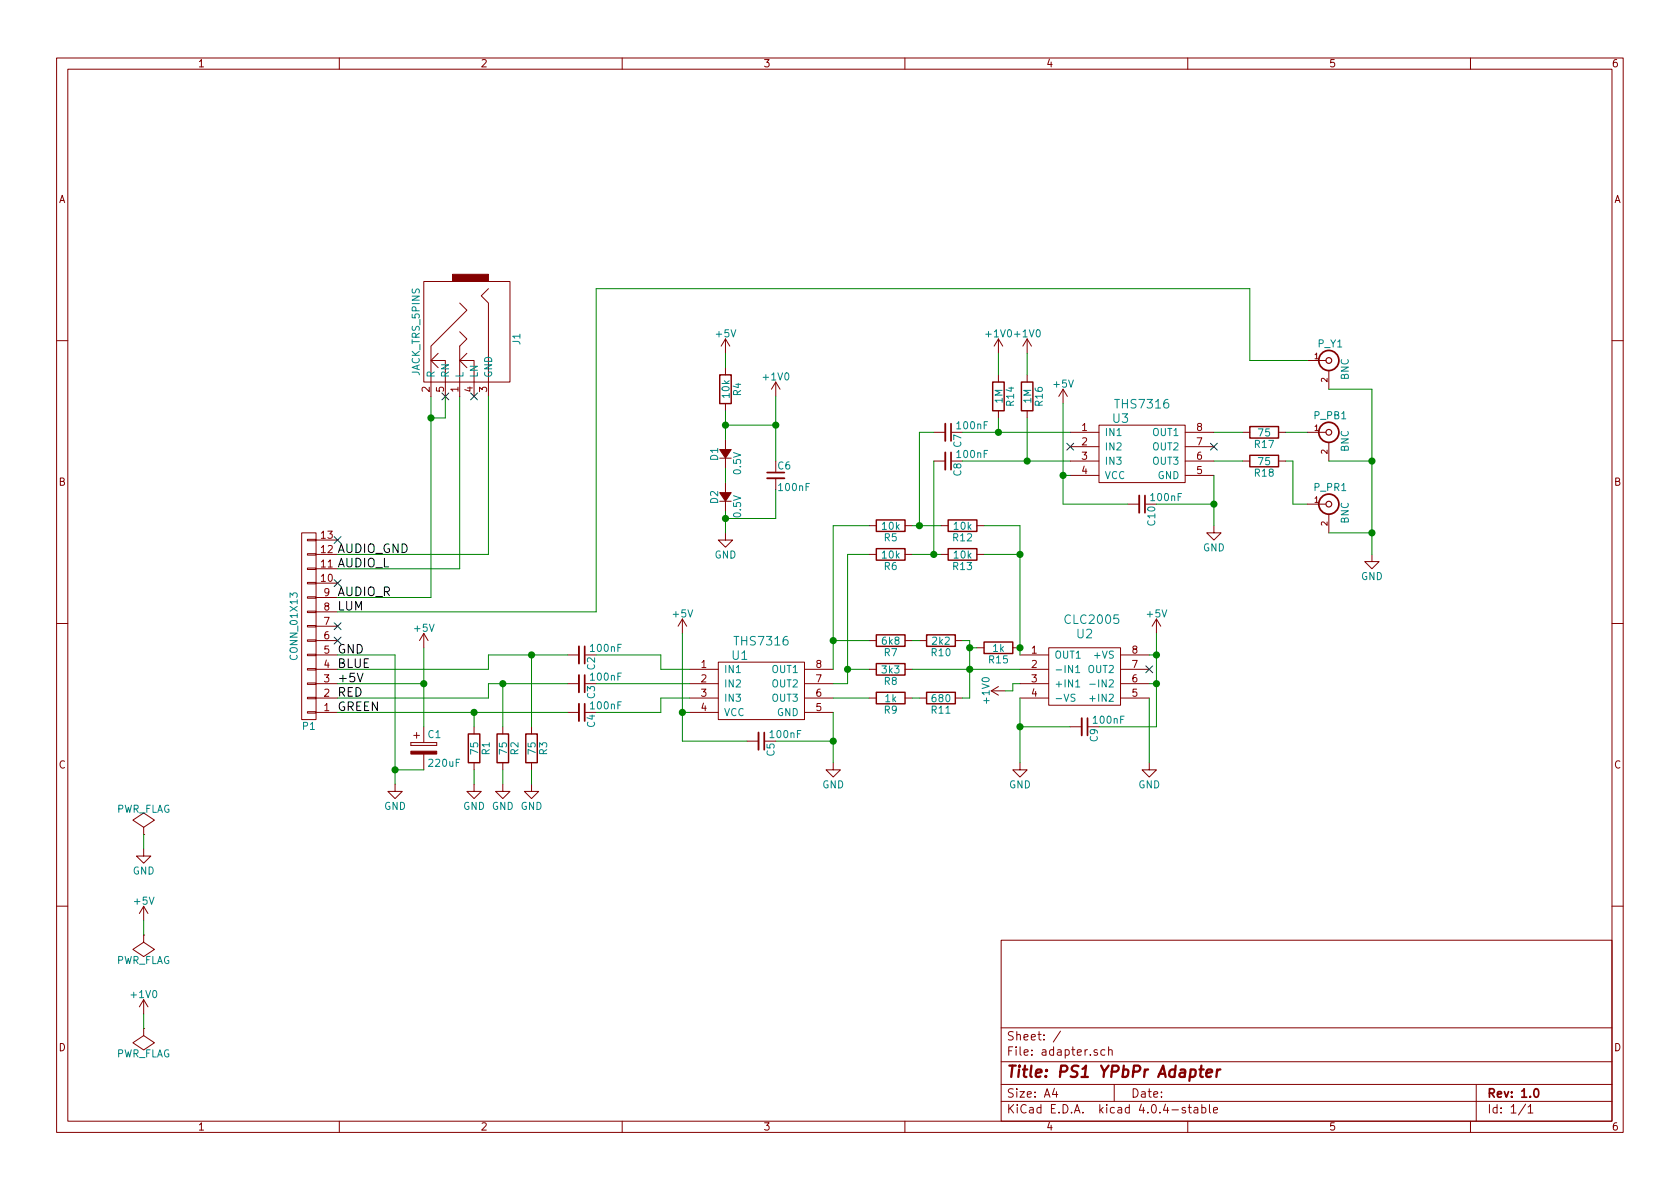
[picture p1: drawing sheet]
EESchema Schematic File Version 2
LIBS:components
LIBS:power
LIBS:device
LIBS:transistors
LIBS:conn
LIBS:linear
LIBS:regul
LIBS:74xx
LIBS:cmos4000
LIBS:adc-dac
LIBS:memory
LIBS:xilinx
LIBS:microcontrollers
LIBS:dsp
LIBS:microchip
LIBS:analog_switches
LIBS:motorola
LIBS:texas
LIBS:intel
LIBS:audio
LIBS:interface
LIBS:digital-audio
LIBS:philips
LIBS:display
LIBS:cypress
LIBS:siliconi
LIBS:opto
LIBS:atmel
LIBS:contrib
LIBS:valves
LIBS:adapter-cache
EELAYER 25 0
EELAYER END
$Descr A4 11693 8268
encoding utf-8
Sheet 1 1
Title "PS1 YPbPr Adapter"
Date ""
Rev "1.0"
Comp ""
Comment1 ""
Comment2 ""
Comment3 ""
Comment4 ""
$EndDescr
$Comp
L CONN_01X13 P1
U 1 1
P 2150 4350
F 0 "P1" H 2150 5050 50  0000 C CNN
F 1 "CONN_01X13" V 2250 4350 50  0000 C CNN
F 2 "Pin_Headers:Pin_Header_Straight_1x13_Pitch2.00mm" H 2150 4350 50  0001 C CNN
F 3 "" H 2150 4350 50  0000 C CNN
	1    2150 4350
	-1   0    0    1   
$EndComp
Text Label 2350 4950 0    60   ~ 0
GREEN
Text Label 2350 4850 0    60   ~ 0
RED
Text Label 2350 4750 0    60   ~ 0
+5V
Text Label 2350 4650 0    60   ~ 0
BLUE
Text Label 2350 4550 0    60   ~ 0
GND
Text Label 2350 4250 0    60   ~ 0
LUM
Text Label 2350 4150 0    60   ~ 0
AUDIO_R
$Comp
L GND #PWR01
U 1 1
P 2750 5450
F 0 "#PWR01" H 2750 5200 50  0001 C CNN
F 1 "GND" H 2750 5300 50  0000 C CNN
F 2 "" H 2750 5450 50  0000 C CNN
F 3 "" H 2750 5450 50  0000 C CNN
	1    2750 5450
	1    0    0    -1  
$EndComp
$Comp
L +5V #PWR02
U 1 1
P 2950 4500
F 0 "#PWR02" H 2950 4350 50  0001 C CNN
F 1 "+5V" H 2950 4640 50  0000 C CNN
F 2 "" H 2950 4500 50  0000 C CNN
F 3 "" H 2950 4500 50  0000 C CNN
	1    2950 4500
	1    0    0    -1  
$EndComp
$Comp
L BNC P_Y1
U 1 1
P 9250 2500
F 0 "P_Y1" H 9260 2620 50  0000 C CNN
F 1 "BNC" V 9360 2440 50  0000 C CNN
F 2 "Connect:AK300-2" H 9250 2500 50  0001 C CNN
F 3 "" H 9250 2500 50  0000 C CNN
	1    9250 2500
	1    0    0    -1  
$EndComp
$Comp
L THS7316 U1
U 1 1
P 5350 4250
F 0 "U1" H 5150 3950 60  0000 C CNN
F 1 "THS7316" H 5300 4050 60  0000 C CNN
F 2 "Housings_SOIC:SO-8_5.3x6.2mm_Pitch1.27mm" H 5300 4050 60  0001 C CNN
F 3 "" H 5300 4050 60  0001 C CNN
	1    5350 4250
	1    0    0    -1  
$EndComp
$Comp
L R R1
U 1 1
P 3300 5200
F 0 "R1" V 3380 5200 50  0000 C CNN
F 1 "75" V 3300 5200 50  0000 C CNN
F 2 "Resistors_ThroughHole:R_Axial_DIN0207_L6.3mm_D2.5mm_P7.62mm_Horizontal" V 3230 5200 50  0001 C CNN
F 3 "" H 3300 5200 50  0000 C CNN
	1    3300 5200
	1    0    0    -1  
$EndComp
$Comp
L R R2
U 1 1
P 3500 5200
F 0 "R2" V 3580 5200 50  0000 C CNN
F 1 "75" V 3500 5200 50  0000 C CNN
F 2 "Resistors_ThroughHole:R_Axial_DIN0207_L6.3mm_D2.5mm_P7.62mm_Horizontal" V 3430 5200 50  0001 C CNN
F 3 "" H 3500 5200 50  0000 C CNN
	1    3500 5200
	1    0    0    -1  
$EndComp
$Comp
L R R3
U 1 1
P 3700 5200
F 0 "R3" V 3780 5200 50  0000 C CNN
F 1 "75" V 3700 5200 50  0000 C CNN
F 2 "Resistors_ThroughHole:R_Axial_DIN0207_L6.3mm_D2.5mm_P7.62mm_Horizontal" V 3630 5200 50  0001 C CNN
F 3 "" H 3700 5200 50  0000 C CNN
	1    3700 5200
	1    0    0    -1  
$EndComp
$Comp
L GND #PWR03
U 1 1
P 3300 5450
F 0 "#PWR03" H 3300 5200 50  0001 C CNN
F 1 "GND" H 3300 5300 50  0000 C CNN
F 2 "" H 3300 5450 50  0000 C CNN
F 3 "" H 3300 5450 50  0000 C CNN
	1    3300 5450
	1    0    0    -1  
$EndComp
$Comp
L GND #PWR04
U 1 1
P 3500 5450
F 0 "#PWR04" H 3500 5200 50  0001 C CNN
F 1 "GND" H 3500 5300 50  0000 C CNN
F 2 "" H 3500 5450 50  0000 C CNN
F 3 "" H 3500 5450 50  0000 C CNN
	1    3500 5450
	1    0    0    -1  
$EndComp
$Comp
L GND #PWR05
U 1 1
P 3700 5450
F 0 "#PWR05" H 3700 5200 50  0001 C CNN
F 1 "GND" H 3700 5300 50  0000 C CNN
F 2 "" H 3700 5450 50  0000 C CNN
F 3 "" H 3700 5450 50  0000 C CNN
	1    3700 5450
	1    0    0    -1  
$EndComp
$Comp
L C_Small C2
U 1 1
P 4050 4550
F 0 "C2" H 4060 4620 50  0000 L CNN
F 1 "100nF" V 4000 4600 50  0000 L CNN
F 2 "Capacitors_SMD:C_0805_HandSoldering" H 4050 4550 50  0001 C CNN
F 3 "" H 4050 4550 50  0000 C CNN
	1    4050 4550
	0    1    1    0   
$EndComp
$Comp
L C_Small C3
U 1 1
P 4050 4750
F 0 "C3" H 4060 4820 50  0000 L CNN
F 1 "100nF" V 4000 4800 50  0000 L CNN
F 2 "Capacitors_SMD:C_0805_HandSoldering" H 4050 4750 50  0001 C CNN
F 3 "" H 4050 4750 50  0000 C CNN
	1    4050 4750
	0    1    1    0   
$EndComp
$Comp
L C_Small C4
U 1 1
P 4050 4950
F 0 "C4" H 4060 5020 50  0000 L CNN
F 1 "100nF" V 4000 5000 50  0000 L CNN
F 2 "Capacitors_SMD:C_0805_HandSoldering" H 4050 4950 50  0001 C CNN
F 3 "" H 4050 4950 50  0000 C CNN
	1    4050 4950
	0    1    1    0   
$EndComp
$Comp
L GND #PWR06
U 1 1
P 5800 5300
F 0 "#PWR06" H 5800 5050 50  0001 C CNN
F 1 "GND" H 5800 5150 50  0000 C CNN
F 2 "" H 5800 5300 50  0000 C CNN
F 3 "" H 5800 5300 50  0000 C CNN
	1    5800 5300
	1    0    0    -1  
$EndComp
$Comp
L +5V #PWR07
U 1 1
P 4750 4400
F 0 "#PWR07" H 4750 4250 50  0001 C CNN
F 1 "+5V" H 4750 4540 50  0000 C CNN
F 2 "" H 4750 4400 50  0000 C CNN
F 3 "" H 4750 4400 50  0000 C CNN
	1    4750 4400
	1    0    0    -1  
$EndComp
$Comp
L R R9
U 1 1
P 6200 4850
F 0 "R9" V 6280 4850 50  0000 C CNN
F 1 "1k" V 6200 4850 50  0000 C CNN
F 2 "Resistors_SMD:R_0805_HandSoldering" V 6130 4850 50  0001 C CNN
F 3 "" H 6200 4850 50  0000 C CNN
	1    6200 4850
	0    1    1    0   
$EndComp
$Comp
L R R11
U 1 1
P 6550 4850
F 0 "R11" V 6630 4850 50  0000 C CNN
F 1 "680" V 6550 4850 50  0000 C CNN
F 2 "Resistors_SMD:R_0805_HandSoldering" V 6480 4850 50  0001 C CNN
F 3 "" H 6550 4850 50  0000 C CNN
	1    6550 4850
	0    1    1    0   
$EndComp
$Comp
L R R8
U 1 1
P 6200 4650
F 0 "R8" V 6280 4650 50  0000 C CNN
F 1 "3k3" V 6200 4650 50  0000 C CNN
F 2 "Resistors_SMD:R_0805_HandSoldering" V 6130 4650 50  0001 C CNN
F 3 "" H 6200 4650 50  0000 C CNN
	1    6200 4650
	0    1    1    0   
$EndComp
$Comp
L R R7
U 1 1
P 6200 4450
F 0 "R7" V 6280 4450 50  0000 C CNN
F 1 "6k8" V 6200 4450 50  0000 C CNN
F 2 "Resistors_SMD:R_0805_HandSoldering" V 6130 4450 50  0001 C CNN
F 3 "" H 6200 4450 50  0000 C CNN
	1    6200 4450
	0    1    1    0   
$EndComp
$Comp
L R R10
U 1 1
P 6550 4450
F 0 "R10" V 6630 4450 50  0000 C CNN
F 1 "2k2" V 6550 4450 50  0000 C CNN
F 2 "Resistors_SMD:R_0805_HandSoldering" V 6480 4450 50  0001 C CNN
F 3 "" H 6550 4450 50  0000 C CNN
	1    6550 4450
	0    1    1    0   
$EndComp
NoConn ~ 2350 4450
NoConn ~ 2350 4350
NoConn ~ 2350 3750
$Comp
L CLC2005 U2
U 1 1
P 7550 4400
F 0 "U2" H 7550 4400 60  0000 C CNN
F 1 "CLC2005" H 7600 4500 60  0000 C CNN
F 2 "Housings_SOIC:SO-8_5.3x6.2mm_Pitch1.27mm" H 7550 4400 60  0001 C CNN
F 3 "" H 7550 4400 60  0001 C CNN
	1    7550 4400
	1    0    0    -1  
$EndComp
$Comp
L R R15
U 1 1
P 6950 4500
F 0 "R15" V 7030 4500 50  0000 C CNN
F 1 "1k" V 6950 4500 50  0000 C CNN
F 2 "Resistors_SMD:R_0805_HandSoldering" V 6880 4500 50  0001 C CNN
F 3 "" H 6950 4500 50  0000 C CNN
	1    6950 4500
	0    1    1    0   
$EndComp
$Comp
L GND #PWR08
U 1 1
P 7100 5300
F 0 "#PWR08" H 7100 5050 50  0001 C CNN
F 1 "GND" H 7100 5150 50  0000 C CNN
F 2 "" H 7100 5300 50  0000 C CNN
F 3 "" H 7100 5300 50  0000 C CNN
	1    7100 5300
	1    0    0    -1  
$EndComp
$Comp
L +5V #PWR09
U 1 1
P 8050 4400
F 0 "#PWR09" H 8050 4250 50  0001 C CNN
F 1 "+5V" H 8050 4540 50  0000 C CNN
F 2 "" H 8050 4400 50  0000 C CNN
F 3 "" H 8050 4400 50  0000 C CNN
	1    8050 4400
	1    0    0    -1  
$EndComp
$Comp
L +1V0 #PWR010
U 1 1
P 7000 4800
F 0 "#PWR010" H 7000 4650 50  0001 C CNN
F 1 "+1V0" H 7000 4940 50  0000 C CNN
F 2 "" H 7000 4800 50  0000 C CNN
F 3 "" H 7000 4800 50  0000 C CNN
	1    7000 4800
	0    -1   -1   0   
$EndComp
Wire Wire Line
	2350 4950 3950 4950
Wire Wire Line
	3300 4950 3300 5050
Wire Wire Line
	3500 4750 3500 5050
Wire Wire Line
	3700 4550 3700 5050
Wire Wire Line
	3300 5350 3300 5450
Wire Wire Line
	3500 5350 3500 5450
Wire Wire Line
	3700 5350 3700 5450
Connection ~ 3300 4950
Wire Wire Line
	3400 4750 3950 4750
Wire Wire Line
	3400 4550 3950 4550
Wire Wire Line
	4150 4750 4800 4750
Wire Wire Line
	4150 4550 4600 4550
Wire Wire Line
	4600 4550 4600 4650
Wire Wire Line
	4600 4650 4800 4650
Wire Wire Line
	4150 4950 4600 4950
Wire Wire Line
	4600 4950 4600 4850
Wire Wire Line
	4600 4850 4800 4850
Wire Wire Line
	4800 4950 4750 4950
Wire Wire Line
	4750 4400 4750 5150
Wire Wire Line
	5800 4850 6050 4850
Wire Wire Line
	6350 4850 6400 4850
Wire Wire Line
	5800 3650 5800 4650
Wire Wire Line
	5800 4450 6050 4450
Wire Wire Line
	6350 4450 6400 4450
Wire Wire Line
	5900 4750 5800 4750
Wire Wire Line
	5900 4650 6050 4650
Wire Wire Line
	6350 4650 7100 4650
Wire Wire Line
	6750 4450 6750 4850
Wire Wire Line
	6750 4850 6700 4850
Connection ~ 6750 4650
Wire Wire Line
	7100 3650 7100 4550
Wire Wire Line
	7100 4850 7100 5300
Wire Wire Line
	7000 4800 7050 4800
Wire Wire Line
	7050 4800 7050 4750
Wire Wire Line
	7050 4750 7100 4750
$Comp
L GND #PWR011
U 1 1
P 8000 5300
F 0 "#PWR011" H 8000 5050 50  0001 C CNN
F 1 "GND" H 8000 5150 50  0000 C CNN
F 2 "" H 8000 5300 50  0000 C CNN
F 3 "" H 8000 5300 50  0000 C CNN
	1    8000 5300
	1    0    0    -1  
$EndComp
Wire Wire Line
	8000 4850 8000 5300
Wire Wire Line
	8050 4400 8050 5050
Wire Wire Line
	8050 4550 8000 4550
NoConn ~ 8000 4650
Connection ~ 8050 4550
$Comp
L R R6
U 1 1
P 6200 3850
F 0 "R6" V 6280 3850 50  0000 C CNN
F 1 "10k" V 6200 3850 50  0000 C CNN
F 2 "Resistors_SMD:R_0805_HandSoldering" V 6130 3850 50  0001 C CNN
F 3 "" H 6200 3850 50  0000 C CNN
	1    6200 3850
	0    1    1    0   
$EndComp
$Comp
L R R13
U 1 1
P 6700 3850
F 0 "R13" V 6780 3850 50  0000 C CNN
F 1 "10k" V 6700 3850 50  0000 C CNN
F 2 "Resistors_SMD:R_0805_HandSoldering" V 6630 3850 50  0001 C CNN
F 3 "" H 6700 3850 50  0000 C CNN
	1    6700 3850
	0    1    1    0   
$EndComp
Wire Wire Line
	5900 3850 6050 3850
Connection ~ 5900 4650
Wire Wire Line
	6350 3850 6550 3850
$Comp
L R R5
U 1 1
P 6200 3650
F 0 "R5" V 6280 3650 50  0000 C CNN
F 1 "10k" V 6200 3650 50  0000 C CNN
F 2 "Resistors_SMD:R_0805_HandSoldering" V 6130 3650 50  0001 C CNN
F 3 "" H 6200 3650 50  0000 C CNN
	1    6200 3650
	0    1    1    0   
$EndComp
$Comp
L R R12
U 1 1
P 6700 3650
F 0 "R12" V 6780 3650 50  0000 C CNN
F 1 "10k" V 6700 3650 50  0000 C CNN
F 2 "Resistors_SMD:R_0805_HandSoldering" V 6630 3650 50  0001 C CNN
F 3 "" H 6700 3650 50  0000 C CNN
	1    6700 3650
	0    1    1    0   
$EndComp
Wire Wire Line
	5800 3650 6050 3650
Wire Wire Line
	6350 3650 6550 3650
Connection ~ 5800 4450
Connection ~ 7100 3850
Wire Wire Line
	5900 3850 5900 4750
Wire Wire Line
	6800 4500 6750 4500
Connection ~ 6750 4500
Wire Wire Line
	6700 4450 6750 4450
Connection ~ 7100 4500
$Comp
L THS7316 U3
U 1 1
P 8000 2600
F 0 "U3" H 7800 2300 60  0000 C CNN
F 1 "THS7316" H 7950 2400 60  0000 C CNN
F 2 "Housings_SOIC:SO-8_5.3x6.2mm_Pitch1.27mm" H 7950 2400 60  0001 C CNN
F 3 "" H 7950 2400 60  0001 C CNN
	1    8000 2600
	1    0    0    -1  
$EndComp
$Comp
L +5V #PWR012
U 1 1
P 7400 2800
F 0 "#PWR012" H 7400 2650 50  0001 C CNN
F 1 "+5V" H 7400 2940 50  0000 C CNN
F 2 "" H 7400 2800 50  0000 C CNN
F 3 "" H 7400 2800 50  0000 C CNN
	1    7400 2800
	1    0    0    -1  
$EndComp
Wire Wire Line
	7400 2800 7400 3500
$Comp
L C_Small C7
U 1 1
P 6600 3000
F 0 "C7" H 6610 3070 50  0000 L CNN
F 1 "100nF" V 6550 3050 50  0000 L CNN
F 2 "Capacitors_SMD:C_0805_HandSoldering" H 6600 3000 50  0001 C CNN
F 3 "" H 6600 3000 50  0000 C CNN
	1    6600 3000
	0    1    1    0   
$EndComp
$Comp
L C_Small C8
U 1 1
P 6600 3200
F 0 "C8" H 6610 3270 50  0000 L CNN
F 1 "100nF" V 6550 3250 50  0000 L CNN
F 2 "Capacitors_SMD:C_0805_HandSoldering" H 6600 3200 50  0001 C CNN
F 3 "" H 6600 3200 50  0000 C CNN
	1    6600 3200
	0    1    1    0   
$EndComp
Wire Wire Line
	6700 3000 7450 3000
Wire Wire Line
	6700 3200 7450 3200
Wire Wire Line
	7450 3300 7400 3300
NoConn ~ 7450 3100
Wire Wire Line
	6500 3850 6500 3200
Wire Wire Line
	6500 3000 6400 3000
Wire Wire Line
	6400 3000 6400 3650
Connection ~ 6400 3650
Connection ~ 6500 3850
Wire Wire Line
	6850 3650 7100 3650
Wire Wire Line
	7100 3850 6850 3850
$Comp
L R R16
U 1 1
P 7150 2750
F 0 "R16" V 7230 2750 50  0000 C CNN
F 1 "1M" V 7150 2750 50  0000 C CNN
F 2 "Resistors_ThroughHole:R_Axial_DIN0309_L9.0mm_D3.2mm_P20.32mm_Horizontal" V 7080 2750 50  0001 C CNN
F 3 "" H 7150 2750 50  0000 C CNN
	1    7150 2750
	1    0    0    -1  
$EndComp
$Comp
L R R14
U 1 1
P 6950 2750
F 0 "R14" V 7030 2750 50  0000 C CNN
F 1 "1M" V 6950 2750 50  0000 C CNN
F 2 "Resistors_ThroughHole:R_Axial_DIN0309_L9.0mm_D3.2mm_P20.32mm_Horizontal" V 6880 2750 50  0001 C CNN
F 3 "" H 6950 2750 50  0000 C CNN
	1    6950 2750
	1    0    0    -1  
$EndComp
Wire Wire Line
	6950 2900 6950 3000
Connection ~ 6950 3000
$Comp
L +1V0 #PWR013
U 1 1
P 6950 2450
F 0 "#PWR013" H 6950 2300 50  0001 C CNN
F 1 "+1V0" H 6950 2590 50  0000 C CNN
F 2 "" H 6950 2450 50  0000 C CNN
F 3 "" H 6950 2450 50  0000 C CNN
	1    6950 2450
	1    0    0    -1  
$EndComp
$Comp
L +1V0 #PWR014
U 1 1
P 7150 2450
F 0 "#PWR014" H 7150 2300 50  0001 C CNN
F 1 "+1V0" H 7150 2590 50  0000 C CNN
F 2 "" H 7150 2450 50  0000 C CNN
F 3 "" H 7150 2450 50  0000 C CNN
	1    7150 2450
	1    0    0    -1  
$EndComp
Wire Wire Line
	6950 2600 6950 2450
Wire Wire Line
	7150 2600 7150 2450
NoConn ~ 8450 3100
$Comp
L GND #PWR015
U 1 1
P 8450 3650
F 0 "#PWR015" H 8450 3400 50  0001 C CNN
F 1 "GND" H 8450 3500 50  0000 C CNN
F 2 "" H 8450 3650 50  0000 C CNN
F 3 "" H 8450 3650 50  0000 C CNN
	1    8450 3650
	1    0    0    -1  
$EndComp
Wire Wire Line
	8450 3300 8450 3650
Wire Wire Line
	7150 2900 7150 3200
Connection ~ 7150 3200
Wire Wire Line
	2350 4650 3400 4650
Wire Wire Line
	3400 4650 3400 4550
Connection ~ 3700 4550
Wire Wire Line
	2350 4850 3400 4850
Wire Wire Line
	3400 4850 3400 4750
Connection ~ 3500 4750
$Comp
L BNC P_PB1
U 1 1
P 9250 3000
F 0 "P_PB1" H 9260 3120 50  0000 C CNN
F 1 "BNC" V 9360 2940 50  0000 C CNN
F 2 "Connect:AK300-2" H 9250 3000 50  0001 C CNN
F 3 "" H 9250 3000 50  0000 C CNN
	1    9250 3000
	1    0    0    -1  
$EndComp
$Comp
L BNC P_PR1
U 1 1
P 9250 3500
F 0 "P_PR1" H 9260 3620 50  0000 C CNN
F 1 "BNC" V 9360 3440 50  0000 C CNN
F 2 "Connect:AK300-2" H 9250 3500 50  0001 C CNN
F 3 "" H 9250 3500 50  0000 C CNN
	1    9250 3500
	1    0    0    -1  
$EndComp
Wire Wire Line
	8700 2000 4150 2000
Wire Wire Line
	4150 2000 4150 4250
Wire Wire Line
	4150 4250 2350 4250
Wire Wire Line
	8700 2500 9100 2500
Wire Wire Line
	8700 2000 8700 2500
$Comp
L GND #PWR016
U 1 1
P 9550 3850
F 0 "#PWR016" H 9550 3600 50  0001 C CNN
F 1 "GND" H 9550 3700 50  0000 C CNN
F 2 "" H 9550 3850 50  0000 C CNN
F 3 "" H 9550 3850 50  0000 C CNN
	1    9550 3850
	1    0    0    -1  
$EndComp
Wire Wire Line
	9550 3700 9250 3700
Wire Wire Line
	9550 2700 9550 3850
Wire Wire Line
	9550 3200 9250 3200
Connection ~ 9550 3700
Wire Wire Line
	9550 2700 9250 2700
Connection ~ 9550 3200
$Comp
L R R17
U 1 1
P 8800 3000
F 0 "R17" V 8880 3000 50  0000 C CNN
F 1 "75" V 8800 3000 50  0000 C CNN
F 2 "Resistors_ThroughHole:R_Axial_DIN0207_L6.3mm_D2.5mm_P15.24mm_Horizontal" V 8730 3000 50  0001 C CNN
F 3 "" H 8800 3000 50  0000 C CNN
	1    8800 3000
	0    1    1    0   
$EndComp
$Comp
L R R18
U 1 1
P 8800 3200
F 0 "R18" V 8880 3200 50  0000 C CNN
F 1 "75" V 8800 3200 50  0000 C CNN
F 2 "Resistors_ThroughHole:R_Axial_DIN0207_L6.3mm_D2.5mm_P15.24mm_Horizontal" V 8730 3200 50  0001 C CNN
F 3 "" H 8800 3200 50  0000 C CNN
	1    8800 3200
	0    1    1    0   
$EndComp
Wire Wire Line
	8450 3000 8650 3000
Wire Wire Line
	8950 3000 9100 3000
Wire Wire Line
	8450 3200 8650 3200
Wire Wire Line
	8950 3200 9000 3200
Wire Wire Line
	9000 3200 9000 3500
Wire Wire Line
	9000 3500 9100 3500
$Comp
L C_Small C5
U 1 1
P 5300 5150
F 0 "C5" H 5310 5220 50  0000 L CNN
F 1 "100nF" V 5250 5200 50  0000 L CNN
F 2 "Capacitors_SMD:C_0805_HandSoldering" H 5300 5150 50  0001 C CNN
F 3 "" H 5300 5150 50  0000 C CNN
	1    5300 5150
	0    1    1    0   
$EndComp
$Comp
L C_Small C9
U 1 1
P 7550 5050
F 0 "C9" H 7560 5120 50  0000 L CNN
F 1 "100nF" V 7500 5100 50  0000 L CNN
F 2 "Capacitors_SMD:C_0805_HandSoldering" H 7550 5050 50  0001 C CNN
F 3 "" H 7550 5050 50  0000 C CNN
	1    7550 5050
	0    1    1    0   
$EndComp
$Comp
L C_Small C10
U 1 1
P 7950 3500
F 0 "C10" H 7960 3570 50  0000 L CNN
F 1 "100nF" V 7900 3550 50  0000 L CNN
F 2 "Capacitors_SMD:C_0805_HandSoldering" H 7950 3500 50  0001 C CNN
F 3 "" H 7950 3500 50  0000 C CNN
	1    7950 3500
	0    1    1    0   
$EndComp
Wire Wire Line
	5400 5150 5800 5150
Wire Wire Line
	4750 5150 5200 5150
Connection ~ 4750 4950
Wire Wire Line
	5800 4950 5800 5300
Connection ~ 5800 5150
Wire Wire Line
	8050 3500 8450 3500
Connection ~ 8450 3500
Wire Wire Line
	7400 3500 7850 3500
Connection ~ 7400 3300
Wire Wire Line
	7450 5050 7100 5050
Connection ~ 7100 5050
Wire Wire Line
	8050 5050 7650 5050
Wire Wire Line
	2750 4550 2750 5450
Wire Wire Line
	2750 4550 2350 4550
$Comp
L CP C1
U 1 1
P 2950 5200
F 0 "C1" H 2975 5300 50  0000 L CNN
F 1 "220uF" H 2975 5100 50  0000 L CNN
F 2 "Capacitors_ThroughHole:CP_Radial_D8.0mm_P3.80mm" H 2988 5050 50  0001 C CNN
F 3 "" H 2950 5200 50  0000 C CNN
	1    2950 5200
	1    0    0    -1  
$EndComp
Wire Wire Line
	2950 5350 2750 5350
Connection ~ 2750 5350
Wire Wire Line
	2950 4500 2950 5050
Connection ~ 2950 4750
Wire Wire Line
	2950 4750 2350 4750
$Comp
L R R4
U 1 1
P 5050 2700
F 0 "R4" V 5130 2700 50  0000 C CNN
F 1 "10k" V 5050 2700 50  0000 C CNN
F 2 "Resistors_SMD:R_0805_HandSoldering" V 4980 2700 50  0001 C CNN
F 3 "" H 5050 2700 50  0000 C CNN
	1    5050 2700
	1    0    0    -1  
$EndComp
$Comp
L +5V #PWR017
U 1 1
P 5050 2450
F 0 "#PWR017" H 5050 2300 50  0001 C CNN
F 1 "+5V" H 5050 2590 50  0000 C CNN
F 2 "" H 5050 2450 50  0000 C CNN
F 3 "" H 5050 2450 50  0000 C CNN
	1    5050 2450
	1    0    0    -1  
$EndComp
Wire Wire Line
	5050 2550 5050 2450
$Comp
L D_Small D1
U 1 1
P 5050 3150
F 0 "D1" H 5000 3230 50  0000 L CNN
F 1 "0.5V" H 4900 3070 50  0000 L CNN
F 2 "Diodes_ThroughHole:D_A-405_P7.62mm_Horizontal" V 5050 3150 50  0001 C CNN
F 3 "" V 5050 3150 50  0000 C CNN
	1    5050 3150
	0    -1   -1   0   
$EndComp
$Comp
L D_Small D2
U 1 1
P 5050 3450
F 0 "D2" H 5000 3530 50  0000 L CNN
F 1 "0.5V" H 4900 3370 50  0000 L CNN
F 2 "Diodes_ThroughHole:D_A-405_P7.62mm_Horizontal" V 5050 3450 50  0001 C CNN
F 3 "" V 5050 3450 50  0000 C CNN
	1    5050 3450
	0    -1   -1   0   
$EndComp
$Comp
L GND #PWR018
U 1 1
P 5050 3700
F 0 "#PWR018" H 5050 3450 50  0001 C CNN
F 1 "GND" H 5050 3550 50  0000 C CNN
F 2 "" H 5050 3700 50  0000 C CNN
F 3 "" H 5050 3700 50  0000 C CNN
	1    5050 3700
	1    0    0    -1  
$EndComp
Wire Wire Line
	5050 3550 5050 3700
Wire Wire Line
	5050 3350 5050 3250
Wire Wire Line
	5050 2850 5050 3050
$Comp
L +1V0 #PWR019
U 1 1
P 5400 2750
F 0 "#PWR019" H 5400 2600 50  0001 C CNN
F 1 "+1V0" H 5400 2890 50  0000 C CNN
F 2 "" H 5400 2750 50  0000 C CNN
F 3 "" H 5400 2750 50  0000 C CNN
	1    5400 2750
	1    0    0    -1  
$EndComp
Wire Wire Line
	5050 2950 5400 2950
Wire Wire Line
	5400 2750 5400 3200
Connection ~ 5050 2950
$Comp
L C_Small C6
U 1 1
P 5400 3300
F 0 "C6" H 5410 3370 50  0000 L CNN
F 1 "100nF" H 5410 3220 50  0000 L CNN
F 2 "Capacitors_SMD:C_0805_HandSoldering" H 5400 3300 50  0001 C CNN
F 3 "" H 5400 3300 50  0000 C CNN
	1    5400 3300
	1    0    0    -1  
$EndComp
Connection ~ 5400 2950
Wire Wire Line
	5400 3400 5400 3600
Wire Wire Line
	5400 3600 5050 3600
Connection ~ 5050 3600
$Comp
L PWR_FLAG #FLG020
U 1 1
P 1000 5800
F 0 "#FLG020" H 1000 5895 50  0001 C CNN
F 1 "PWR_FLAG" H 1000 5980 50  0000 C CNN
F 2 "" H 1000 5800 50  0000 C CNN
F 3 "" H 1000 5800 50  0000 C CNN
	1    1000 5800
	1    0    0    -1  
$EndComp
$Comp
L GND #PWR021
U 1 1
P 1000 5900
F 0 "#PWR021" H 1000 5650 50  0001 C CNN
F 1 "GND" H 1000 5750 50  0000 C CNN
F 2 "" H 1000 5900 50  0000 C CNN
F 3 "" H 1000 5900 50  0000 C CNN
	1    1000 5900
	1    0    0    -1  
$EndComp
$Comp
L +5V #PWR022
U 1 1
P 1000 6400
F 0 "#PWR022" H 1000 6250 50  0001 C CNN
F 1 "+5V" H 1000 6540 50  0000 C CNN
F 2 "" H 1000 6400 50  0000 C CNN
F 3 "" H 1000 6400 50  0000 C CNN
	1    1000 6400
	1    0    0    -1  
$EndComp
$Comp
L +1V0 #PWR023
U 1 1
P 1000 7050
F 0 "#PWR023" H 1000 6900 50  0001 C CNN
F 1 "+1V0" H 1000 7190 50  0000 C CNN
F 2 "" H 1000 7050 50  0000 C CNN
F 3 "" H 1000 7050 50  0000 C CNN
	1    1000 7050
	1    0    0    -1  
$EndComp
$Comp
L PWR_FLAG #FLG024
U 1 1
P 1000 6500
F 0 "#FLG024" H 1000 6595 50  0001 C CNN
F 1 "PWR_FLAG" H 1000 6680 50  0000 C CNN
F 2 "" H 1000 6500 50  0000 C CNN
F 3 "" H 1000 6500 50  0000 C CNN
	1    1000 6500
	-1   0    0    1   
$EndComp
$Comp
L PWR_FLAG #FLG025
U 1 1
P 1000 7150
F 0 "#FLG025" H 1000 7245 50  0001 C CNN
F 1 "PWR_FLAG" H 1000 7330 50  0000 C CNN
F 2 "" H 1000 7150 50  0000 C CNN
F 3 "" H 1000 7150 50  0000 C CNN
	1    1000 7150
	-1   0    0    1   
$EndComp
Wire Wire Line
	1000 5900 1000 5800
Wire Wire Line
	1000 6500 1000 6400
Wire Wire Line
	1000 7150 1000 7050
Wire Wire Line
	8000 4750 8050 4750
Connection ~ 8050 4750
Wire Wire Line
	3000 4150 2350 4150
Text Label 2350 3950 0    60   ~ 0
AUDIO_L
Wire Wire Line
	3000 2750 3000 4150
Wire Wire Line
	3200 2750 3200 3950
Wire Wire Line
	3200 3950 2350 3950
$Comp
L JACK_TRS_5PINS J1
U 1 1
P 3200 2350
F 0 "J1" H 3200 2750 50  0000 C CNN
F 1 "JACK_TRS_5PINS" H 3150 2050 50  0000 C CNN
F 2 "Connect:Stereo_Jack_3.5mm_Switch_Ledino_KB3SPRS" H 3300 2200 50  0001 C CNN
F 3 "" H 3300 2200 50  0000 C CNN
	1    3200 2350
	0    1    1    0   
$EndComp
NoConn ~ 3300 2750
NoConn ~ 3100 2750
Text Label 2350 3850 0    60   ~ 0
AUDIO_GND
Wire Wire Line
	2350 3850 3400 3850
Wire Wire Line
	3400 3850 3400 2750
NoConn ~ 2350 4050
Wire Wire Line
	3100 2750 3100 2900
Wire Wire Line
	3100 2900 3000 2900
Connection ~ 3000 2900
$EndSCHEMATC
